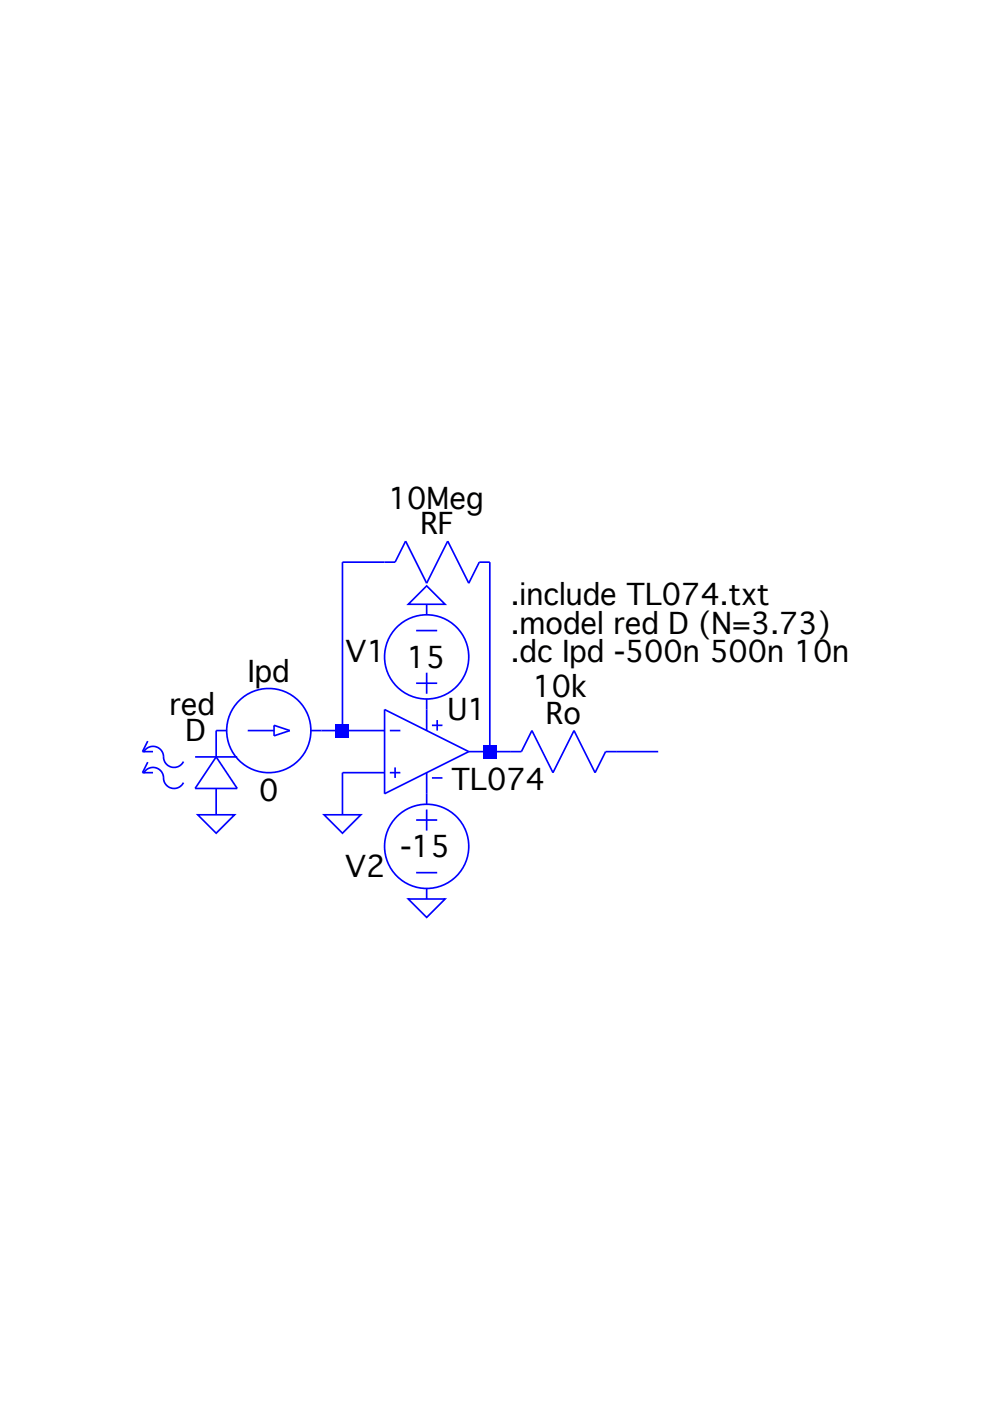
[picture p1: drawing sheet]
<svg xmlns="http://www.w3.org/2000/svg" width="210mm" height="297mm" viewBox="0 0 210 297" stroke-linecap="round" stroke-linejoin="round" font-family="sans-serif">
<g fill="none" stroke="#00f" stroke-width=".35">
<path d="M86.6 128.1l3.9-3.9 3.9 3.9zM88.2 133.7h4.5M90.5 128.1v2.2M30.4 159.5a2.27 2.27 0 0 1 2.8-1.1 2.27 2.27 0 0 1 1.5 2.4 2.23 2.23 0 0 0 1.9 1.9 2.23 2.23 0 0 0 2.3-1.2M31.3 157.1l-1.1 2.3h2.2M48.1 154.9h-2.3v5.6M52.5 154.9h5.6M58.1 153.8l3.4 1.1-3.4 1.1zM65.9 154.9h15.6M72.6 154.9v-35.7h11.2l2.2-4.5 4.5 9 4.4-9 4.5 9 2.2-4.5h2.3v40.2M81.5 150.4l17.9 9-17.9 8.9zM82.7 154.9h2.2"/>
<path d="M88.2 144.9h4.5M90.5 142.6v4.5M90.5 148.2v6.7M91.6 153.8h2.2M92.7 152.7v2.2M99.4 159.4h11.1l2.3-4.5 4.4 8.9 4.5-8.9 4.5 8.9 2.2-4.4h11.2M30.4 163.9a2.27 2.27 0 0 1 2.8-1.1 2.27 2.27 0 0 1 1.5 2.5 2.23 2.23 0 0 0 1.9 1.8 2.23 2.23 0 0 0 2.3-1.2M31.3 161.6l-1.1 2.2h2.2M41.4 160.5h8.9M41.9 172.7h7.8l-3.9 4zM45.8 160.5l4.5 6.7h-8.9zM45.8 167.2v5.5"/>
<path d="M68.7 172.7h7.8l-3.9 4zM81.5 163.8h-8.9v8.9M82.7 163.8h2.2M83.8 162.7v2.2M88.2 173.9h4.5M90.5 163.8v6.7M90.5 171.6v4.5M91.6 164.9h2.2M86.6 190.6h7.8l-3.9 3.9zM88.2 185h4.5M90.5 188.4v2.2"/>
<circle cx="90.5" cy="139.3" r="8.9"/>
<circle cx="57" cy="154.9" r="8.9"/>
<circle cx="90.5" cy="179.4" r="8.9"/>
</g>
<g fill="#00f">
<path d="M71.2 153.5h2.8v2.8h-2.8z"/>
<path d="M102.5 158h2.7v2.8h-2.7z"/>
</g>
<g font-size="6.1">
<text x="82.3" y="107.9">10Meg</text>
<text x="89.1" y="113.3">RF</text>
<text x="108.3" y="128.2">.include TL074.txt</text>
<text x="108.3" y="134.3">.model red D (N=3.73)</text>
<text x="73.3" y="140.5">V1</text>
<text x="86.2" y="141.6">15</text>
<text x="108.3" y="140.5">.dc Ipd -500n 500n 10n</text>
<text x="52.6" y="144.6">Ipd</text>
<text x="112.9" y="147.8">10k</text>
<text x="36" y="151.6">red</text>
<text x="94.9" y="152.7">U1</text>
<text x="115.8" y="153.5">Ro</text>
<text x="39.3" y="157.2">D</text>
<text x="95.8" y="167.5">TL074</text>
<text x="54.9" y="169.8">0</text>
<text x="73.2" y="185.9">V2</text>
<text x="84.9" y="181.7">-15</text>
</g>
</svg>
